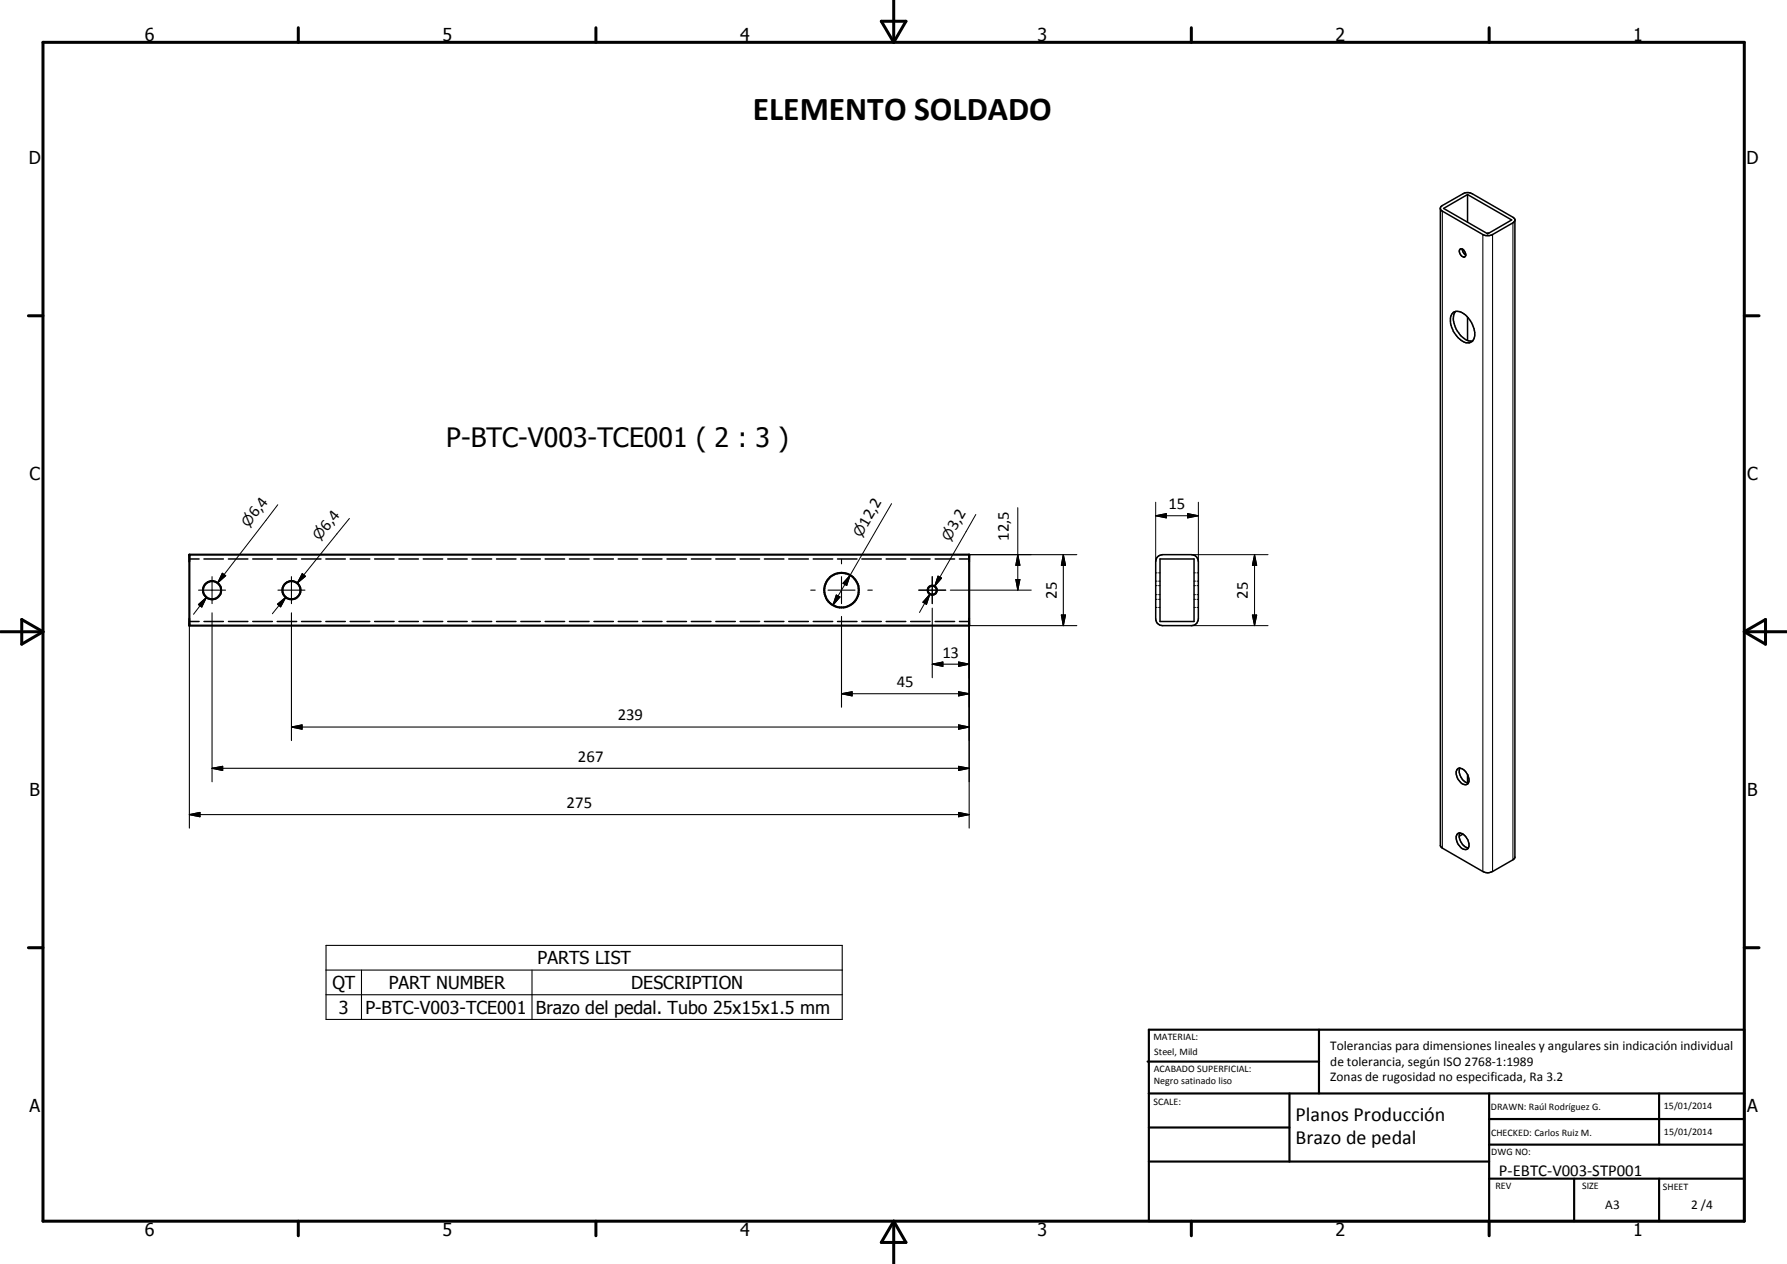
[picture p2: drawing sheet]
<svg xmlns="http://www.w3.org/2000/svg" width="420mm" height="297mm" viewBox="0 0 420 297" stroke-linecap="round" stroke-linejoin="round" font-family="sans-serif">
<g fill="none" stroke="#000" stroke-width=".35">
<path d="M338.7 49.1l.3 .4 9.9 5.7 .5 .2h.8l.7-.3 4.8-2.7 .5-.6M338.8 48.6l5.6-3.3h1.3l10 5.8 .5 .5v149.9l-.5 .6-4.8 2.7a2.33 2.33 0 0 1-2.3 0l-9.5-5.5-.4-.5v-149.9zM339.4 49l5.6-3.3 10.4 6-5.6 3.2zM343.3 58.5a1.25 1.25 0 0 1 1.2 1.8 .99 .99 0 0 1-1.3-.9l-.1-.4zM343.8 58.5l.1 .6 .7 .8M345 45.7v6.5M350 54.8l-.3 .1M341.7 73.4a2.6 2.6 0 0 1 3.2 .9 5.9 5.9 0 0 1 1.7 5.3 1.79 1.79 0 0 1-3.1 .4 5.5 5.5 0 0 1-2.2-6.2zM342.2 73.2a4.2 4.2 0 0 0 .8 5 3.5 3.5 0 0 0 3.2 1.9M345 74.5v5.5M44.5 131.4h2.3M48 131.4h4.5"/>
<path d="M53.7 131.4h4.6M59.4 131.4h4.6M65.2 131.4h4.6M70.9 131.4h4.6M76.6 131.4h4.6M82.3 131.4h4.6M88.1 131.4h4.6M93.8 131.4h4.6M99.5 131.4h4.6M105.3 131.4h4.5M111 131.4h4.6M116.7 131.4h4.6"/>
<path d="M122.5 131.4h4.5M128.2 131.4h4.5M133.9 131.4h4.6M139.6 131.4h4.6M145.4 131.4h4.5M151.1 131.4h4.5M156.8 131.4h4.6M162.5 131.4h4.7M168.3 131.4h4.6M174 131.4h4.6M179.7 131.4h4.6M185.5 131.4h4.6"/>
<path d="M191.2 131.4h4.6M196.9 131.4h4.6M202.6 131.4h4.6M208.4 131.4h4.6M214.1 131.4h4.6M219.9 131.4h4.5M225.6 131.4h2.3M272.1 130.9l.5-.3 .7-.3h6.9a1.65 1.65 0 0 1 1.6 1.7v13.4a1.58 1.58 0 0 1-1.6 1.6h-6.9a1.65 1.65 0 0 1-1.6-1.6v-13.4zM272.7 131.4h8v14.6h-8zM44.5 146h2.3M48 146h4.5M53.7 146h4.6"/>
<path d="M59.4 146h4.6M65.2 146h4.6M70.9 146h4.6M76.6 146h4.6M82.3 146h4.6M88.1 146h4.6M93.8 146h4.6M99.5 146h4.6M105.3 146h4.5M111 146h4.6M116.7 146h4.6M122.5 146h4.5"/>
<path d="M128.2 146h4.5M133.9 146h4.6M139.6 146h4.6M145.4 146h4.5M151.1 146h4.5M156.8 146h4.6M162.5 146h4.7M168.3 146h4.6M174 146h4.6M179.7 146h4.6M185.5 146h4.6M191.2 146h4.6"/>
<path d="M196.9 146h4.6M202.6 146h4.6M208.4 146h4.6M214.1 146h4.6M219.9 146h4.5M225.6 146h2.3M342.7 180.7a1.61 1.61 0 0 1 2.2 1.1 1.84 1.84 0 0 1 0 2.5l-.7 .1a2.88 2.88 0 0 1-1.7-3.5zM342.7 196a1.61 1.61 0 0 1 2.2 1 1.84 1.84 0 0 1 0 2.6h-.7a2.88 2.88 0 0 1-1.7-3.5zM343.2 180.5a2.93 2.93 0 0 0 2.1 3.5M343.2 195.7a2.93 2.93 0 0 0 2.1 3.6M344 196l-.9 .5M345 182v2"/>
</g>
<g fill="none" stroke="#000" stroke-width=".51">
<path d="M44.5 130.3h183.4v16.7h-183.4zM269.8 249.5h40.3M270.1 242h140v45h-140zM270.1 257h140M303.2 257v16M310.1 242v15M350.1 257v30M390.1 257v12M270.1 265h33.1M270.1 273h80M350.1 277h60M350.1 269h60"/>
<path d="M350.1 263h60M370.1 277v10M390.1 277v10"/>
<circle cx="49.9" cy="138.7" r="2.15"/>
<circle cx="68.5" cy="138.7" r="2.14"/>
<circle cx="197.9" cy="138.7" r="4.1"/>
<circle cx="219.2" cy="138.7" r="1.07"/>
</g>
<g fill="none" stroke="#000" stroke-width=".24">
<path d="M65.3 118.6l-14.1 18.4M209.6 118.4l-9.7 16.8M239.3 119.3v19.4M271.7 118v14M281.8 118v14M52.3 134.7l.8 .6-1.9 1.7zM52.7 135l-1.5 2M71.1 134.8l.7 .6-1.9 1.6zM82.2 121.8l-12.3 15.2M196.6 139.8l.9 .5-1.7 1.9zM199.9 135.2l-.8 2.4-.9-.5zM199.9 135.2l-4.1 7"/>
<path d="M218.6 139.6l-.8 2.4-.8-.5zM218.6 139.6l-2.4 4.3M220.5 135.4l.9 .4-1.7 2zM221 135.6l-1.3 2.2M223.4 138.7h19.1M227.9 130.3h14.6M229.4 120.9l-9.7 16.9M238.8 136.2h1l-.5 2.5zM239.3 130.3l.5 2.5h-1zM271.7 121.2l2.5-.5v1zM271.7 137.6h.4M271.7 139.7h.4"/>
<path d="M271.7 136.6h.4M271.7 134.6h.4M271.7 121.2h10.1M272.4 137.6h.3M272.4 139.7h.3M272.4 136.6h.3M272.4 134.6h.3M279.2 120.7l2.6 .5-2.6 .5zM280.2 130.3h17.9M280.7 137.6h.4M280.7 139.7h.4M280.7 136.6h.4"/>
<path d="M280.7 134.6h.4M281.4 137.6h.4M281.4 139.7h.4M281.4 136.6h.4M281.4 134.6h.4M295 130.3l.5 2.5h-1zM295 130.3v16.7M46.6 142.1l1.9-1.7-1.1 2.3zM48.5 140.4l-3 4M65.2 142l2-1.7-1.2 2.3zM67.2 140.3l-3.2 3.9M271.7 140.8h.4"/>
<path d="M271.7 142.7h.4M272.4 140.8h.3M272.4 142.7h.3M280.2 147h17.9M280.7 140.8h.4M280.7 142.7h.4M281.4 140.8h.4M281.4 142.7h.4M294.5 144.5h1l-.5 2.5z"/>
</g>
<g fill="none" stroke="#000" stroke-width=".25">
<path d="M339.1 49.6v149.7M348.6 55.1v149.7M350.9 55.1v149.7M355.7 52.4v149.7M46.7 138.7h6.3M49.9 135.5v6.4M65.4 138.7h6.3M68.5 135.5v6.4M190.6 138.7h1.1M194.7 138.7h6.3M197.9 131.4v1.1M197.9 135.5v6.4"/>
<path d="M204 138.7h1.1M216 138.7h6.4M219.2 135.5v6.4M227.9 130.3h25.3M250 130.3l.5 2.5h-1zM250 130.3v16.7M44.5 145.4v49.2M49.9 144v39.7M68.5 144v30M197.9 144.9v21.3M219.2 156.1l2.5-.5v1zM219.2 142.9v16.4"/>
<path d="M219.2 156.1h8.7M225.4 155.6l2.5 .5-2.5 .5zM227.9 147h25.3M227.9 145.4v49.2M249.5 144.5h1l-.5 2.5zM68.5 170.9l2.5-.6v1.1zM68.5 170.9h159.4M197.9 163l2.5-.4v.9zM197.9 163h30M225.4 170.3l2.5 .6-2.5 .5zM225.4 162.6l2.5 .4-2.5 .5zM44.5 191.4l2.5-.5v1z"/>
<path d="M44.5 191.4h183.4M49.9 180.6l2.5-.5v1zM49.9 180.6h178M225.4 190.9l2.5 .5-2.5 .5zM225.4 180.1l2.5 .5-2.5 .5zM76.7 222.2h121.3v17.4h-121.3zM76.7 228h121.3M76.7 233.8h121.3M85 228v11.6M125.1 228v11.6"/>
</g>
<g fill="none" stroke="#000" stroke-width=".71">
<path d="M10.1 9.9h400v277.1h-400zM70.1 6.5v3.4M140.1 6.5v3.4M207.2 5h5.8l-2.9 4.9zM210.1 0v9.9M280.1 6.5v3.4M350.1 6.5v3.4M6.7 74.2h3.4M410.1 74.2h3.5M.1 148.5h10M5.1 145.6l5 2.9-5 2.9zM410.1 148.5h10"/>
<path d="M410.1 148.5l5-2.9v5.8zM6.7 222.7h3.4M410.1 222.7h3.5M70.1 287v3.4M140.1 287v3.4M210.1 287v10M210.1 287l2.9 5h-5.8zM280.1 287v3.4M350.1 287v3.4"/>
</g>
<g fill="#000">
<path d="M52.3 134.7l.8 .6-1.9 1.7zM71.1 134.8l.7 .6-1.9 1.6zM196.6 139.8l.9 .5-1.7 1.9zM199.9 135.2l-.8 2.4-.9-.5zM220.5 135.4l.9 .4-1.7 2zM238.8 136.2h1l-.5 2.5zM239.3 130.3l.5 2.5h-1zM250 130.3l.5 2.5h-1zM271.7 121.2l2.5-.5v1zM279.2 120.7l2.6 .5-2.6 .5zM295 130.3l.5 2.5h-1zM46.6 142.1l1.9-1.7-1.1 2.3z"/>
<path d="M65.2 142l2-1.7-1.2 2.3zM218.6 139.6l-.8 2.4-.8-.5zM219.2 156.1l2.5-.5v1zM225.4 155.6l2.5 .5-2.5 .5zM249.5 144.5h1l-.5 2.5zM294.5 144.5h1l-.5 2.5zM68.5 170.9l2.5-.6v1.1zM197.9 163l2.5-.4v.9zM225.4 170.3l2.5 .6-2.5 .5zM225.4 162.6l2.5 .4-2.5 .5zM44.5 191.4l2.5-.5v1zM49.9 180.6l2.5-.5v1z"/>
<path d="M225.4 190.9l2.5 .5-2.5 .5zM225.4 180.1l2.5 .5-2.5 .5z"/>
</g>
<text font-size="7.9" x="177" y="28.1">ELEMENTO SOLDADO</text>
<text font-size="6.3" x="104.9" y="105">P-BTC-V003-TCE001 ( 2 : 3 )</text>
<g font-size="4.7">
<text x="304.6" y="263.5">Planos Producción</text>
<text x="304.6" y="268.9">Brazo de pedal</text>
</g>
<g font-size="4.2">
<text x="34" y="9.6">6</text>
<text x="104" y="9.6">5</text>
<text x="174" y="9.6">4</text>
<text x="244" y="9.6">3</text>
<text x="314" y="9.6">2</text>
<text x="384" y="9.6">1</text>
<text x="6.8" y="38.7">D</text>
<text x="410.6" y="38.7">D</text>
<text x="7" y="112.9">C</text>
<text x="410.8" y="112.9">C</text>
<text x="7" y="187.1">B</text>
<text x="410.8" y="187.1">B</text>
<text x="126.4" y="226.6">PARTS LIST</text>
<text x="78.2" y="232.5">QT</text>
<text x="91.4" y="232.4">PART NUMBER</text>
<text x="148.4" y="232.5">DESCRIPTION</text>
<text x="79.7" y="238.3">3</text>
<text x="85.9" y="238.3">P-BTC-V003-TCE001</text>
<text x="126" y="238.3">Brazo del pedal. Tubo 25x15x1.5 mm</text>
<text x="7" y="261.4">A</text>
<text x="410.8" y="261.4">A</text>
<text x="34" y="290.4">6</text>
<text x="104" y="290.4">5</text>
<text x="174" y="290.4">4</text>
<text x="244" y="290.4">3</text>
<text x="314" y="290.4">2</text>
<text x="384" y="290.4">1</text>
</g>
<g font-size="3.9">
<text x="274.8" y="119.7">15</text>
<text x="60.1" y="121.8" transform="rotate(-52 60.1 121.8)">6,4</text>
<text x="76.9" y="125" transform="rotate(-51 76.9 125)">6,4</text>
<text x="203.9" y="124" transform="rotate(-60 203.9 124)">12,2</text>
<text x="224.7" y="124.8" transform="rotate(-60 224.7 124.8)">3,2</text>
<text x="237.2" y="127.1" transform="rotate(-90 237.2 127.1)">12,5</text>
<text x="248.5" y="140.7" transform="rotate(-90 248.5 140.7)">25</text>
<text x="293.4" y="140.7" transform="rotate(-90 293.4 140.7)">25</text>
<text x="221.6" y="154.6">13</text>
<text x="210.9" y="161.5">45</text>
<text x="145.2" y="169.3">239</text>
<text x="135.9" y="179">267</text>
<text x="133.2" y="189.9">275</text>
<text x="352.4" y="276.3">P-EBTC-V003-STP001</text>
</g>
<g font-size="3.3">
<text x="58.5" y="124.1" transform="rotate(-52 58.5 124.1)">n</text>
<text x="75.1" y="127.2" transform="rotate(-51 75.1 127.2)">n</text>
<text x="202.5" y="126.4" transform="rotate(-60 202.5 126.4)">n</text>
<text x="223.3" y="127.3" transform="rotate(-60 223.3 127.3)">n</text>
</g>
<g font-size="3.1">
<text x="312.7" y="246.8">Tolerancias para dimensiones lineales y angulares sin indicación individual</text>
<text x="312.7" y="250.4">de tolerancia, según ISO 2768-1:1989</text>
<text x="312.7" y="254">Zonas de rugosidad no especificada, Ra 3.2</text>
<text x="377.4" y="284.1">A3</text>
<text x="397.6" y="284.2">2 /4</text>
</g>
<g font-size="2.4">
<text x="271.2" y="244.4">MATERIAL:</text>
<text x="271.3" y="252">ACABADO SUPERFICIAL:</text>
<text x="271.4" y="247.9">Steel, Mild</text>
<text x="271.3" y="254.6">Negro satinado liso</text>
<text x="271.2" y="259.7">SCALE:</text>
<text x="350.6" y="260.8">DRAWN: Raúl Rodríguez G.</text>
<text x="391.2" y="260.6">15/01/2014</text>
<text x="350.6" y="267">CHECKED: Carlos Ruiz M.</text>
<text x="391.2" y="266.7">15/01/2014</text>
<text x="350.6" y="271.4">DWG NO:</text>
<text x="351.6" y="279.3">REV</text>
<text x="372" y="279.4">SIZE</text>
<text x="391" y="279.6">SHEET</text>
</g>
</svg>
